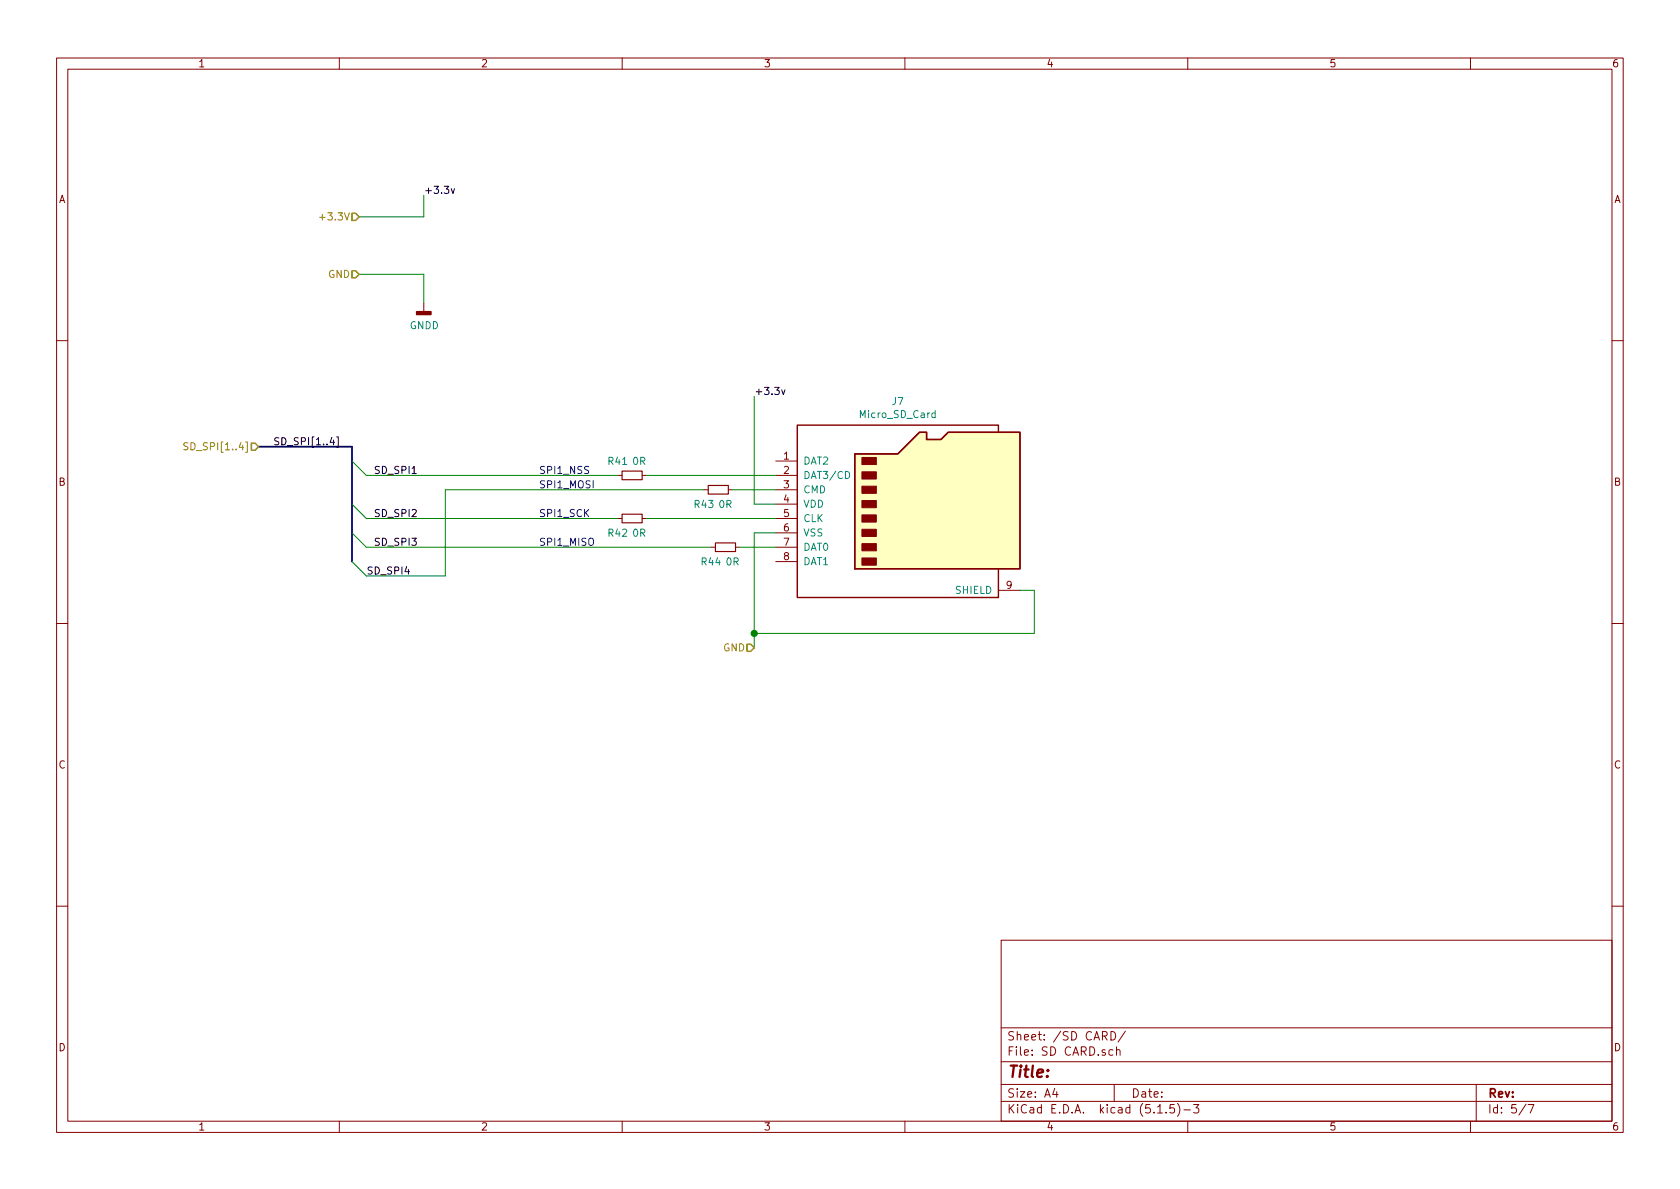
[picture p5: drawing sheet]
EESchema Schematic File Version 4
EELAYER 30 0
EELAYER END
$Descr A4 11693 8268
encoding utf-8
Sheet 5 7
Title ""
Date ""
Rev ""
Comp ""
Comment1 ""
Comment2 ""
Comment3 ""
Comment4 ""
$EndDescr
Text HLabel 2500 1900 0    50   Input ~ 0
GND
Text HLabel 1800 3100 0    50   Input ~ 0
SD_SPI[1..4]
Text HLabel 2500 1500 0    50   Input ~ 0
+3.3V
Wire Wire Line
	2950 1500 2950 1350
Wire Wire Line
	2500 1500 2950 1500
Wire Wire Line
	2500 1900 2950 1900
Wire Wire Line
	2950 1900 2950 2100
Wire Bus Line
	1800 3100 2450 3100
Entry Wire Line
	2450 3200 2550 3300
Entry Wire Line
	2450 3500 2550 3600
Entry Wire Line
	2450 3700 2550 3800
Text Label 1900 3100 0    50   ~ 0
SD_SPI[1..4]
Text Label 2600 3300 0    50   ~ 0
SD_SPI1
Text Notes 3750 3300 0    50   ~ 0
SPI1_NSS
Text Label 2600 3600 0    50   ~ 0
SD_SPI2
Text Label 2600 3800 0    50   ~ 0
SD_SPI3
Text Label 2550 4000 0    50   ~ 0
SD_SPI4
Wire Wire Line
	5400 3500 5250 3500
Wire Wire Line
	5250 3500 5250 2750
Wire Wire Line
	5400 3700 5250 3700
Wire Wire Line
	5250 3700 5250 4400
Text Notes 3750 3600 0    50   ~ 0
SPI1_SCK
Text Notes 3750 3800 0    50   ~ 0
SPI1_MISO
Text Notes 3750 3400 0    50   ~ 0
SPI1_MOSI
Entry Wire Line
	2450 3900 2550 4000
Wire Wire Line
	7100 4100 7200 4100
Wire Wire Line
	7200 4100 7200 4400
Wire Wire Line
	7200 4400 5250 4400
Connection ~ 5250 4400
Wire Wire Line
	5250 4400 5250 4500
$Comp
L Connector:Micro_SD_Card J7
U 1 1
P 6300 3500
F 0 "J7" H 6250 4217 50  0000 C CNN
F 1 "Micro_SD_Card" H 6250 4126 50  0000 C CNN
F 2 "Connector_Card:microSD_HC_Hirose_DM3D-SF" H 7450 3800 50  0001 C CNN
F 3 "http://katalog.we-online.de/em/datasheet/693072010801.pdf" H 6300 3500 50  0001 C CNN
	1    6300 3500
	1    0    0    -1  
$EndComp
$Comp
L Device:R_Small R41
U 1 1
P 4400 3300
F 0 "R41" V 4300 3200 50  0000 C CNN
F 1 "0R" V 4300 3350 50  0000 C CNN
F 2 "Resistor_SMD:R_0805_2012Metric_Pad1.15x1.40mm_HandSolder" H 4400 3300 50  0001 C CNN
F 3 "~" H 4400 3300 50  0001 C CNN
	1    4400 3300
	0    1    1    0   
$EndComp
$Comp
L Device:R_Small R43
U 1 1
P 5000 3400
F 0 "R43" V 5100 3300 50  0000 C CNN
F 1 "0R" V 5100 3450 50  0000 C CNN
F 2 "Resistor_SMD:R_0805_2012Metric_Pad1.15x1.40mm_HandSolder" H 5000 3400 50  0001 C CNN
F 3 "~" H 5000 3400 50  0001 C CNN
	1    5000 3400
	0    1    1    0   
$EndComp
$Comp
L Device:R_Small R42
U 1 1
P 4400 3600
F 0 "R42" V 4500 3500 50  0000 C CNN
F 1 "0R" V 4500 3650 50  0000 C CNN
F 2 "Resistor_SMD:R_0805_2012Metric_Pad1.15x1.40mm_HandSolder" H 4400 3600 50  0001 C CNN
F 3 "~" H 4400 3600 50  0001 C CNN
	1    4400 3600
	0    1    1    0   
$EndComp
$Comp
L Device:R_Small R44
U 1 1
P 5050 3800
F 0 "R44" V 5150 3900 50  0000 C CNN
F 1 "0R" V 5150 3750 50  0000 C CNN
F 2 "Resistor_SMD:R_0805_2012Metric_Pad1.15x1.40mm_HandSolder" H 5050 3800 50  0001 C CNN
F 3 "~" H 5050 3800 50  0001 C CNN
	1    5050 3800
	0    -1   1    0   
$EndComp
Wire Wire Line
	4500 3600 5400 3600
Wire Wire Line
	5400 3800 5150 3800
Wire Wire Line
	2550 3300 4300 3300
Wire Wire Line
	4500 3300 5400 3300
Wire Wire Line
	5400 3400 5100 3400
Text Label 2950 1350 0    50   ~ 0
+3.3v
Text Label 5250 2750 0    50   ~ 0
+3.3v
$Comp
L power:GNDD #PWR0130
U 1 1
P 2950 2100
F 0 "#PWR0130" H 2950 1850 50  0001 C CNN
F 1 "GNDD" H 2954 1945 50  0000 C CNN
F 2 "" H 2950 2100 50  0001 C CNN
F 3 "" H 2950 2100 50  0001 C CNN
	1    2950 2100
	1    0    0    -1  
$EndComp
Text HLabel 5250 4500 0    50   Input ~ 0
GND
Wire Wire Line
	2550 4000 3100 4000
Wire Wire Line
	3100 4000 3100 3400
Wire Wire Line
	3100 3400 4900 3400
Wire Wire Line
	2550 3800 4950 3800
Wire Wire Line
	2550 3600 4300 3600
Wire Bus Line
	2450 3100 2450 3900
$EndSCHEMATC
